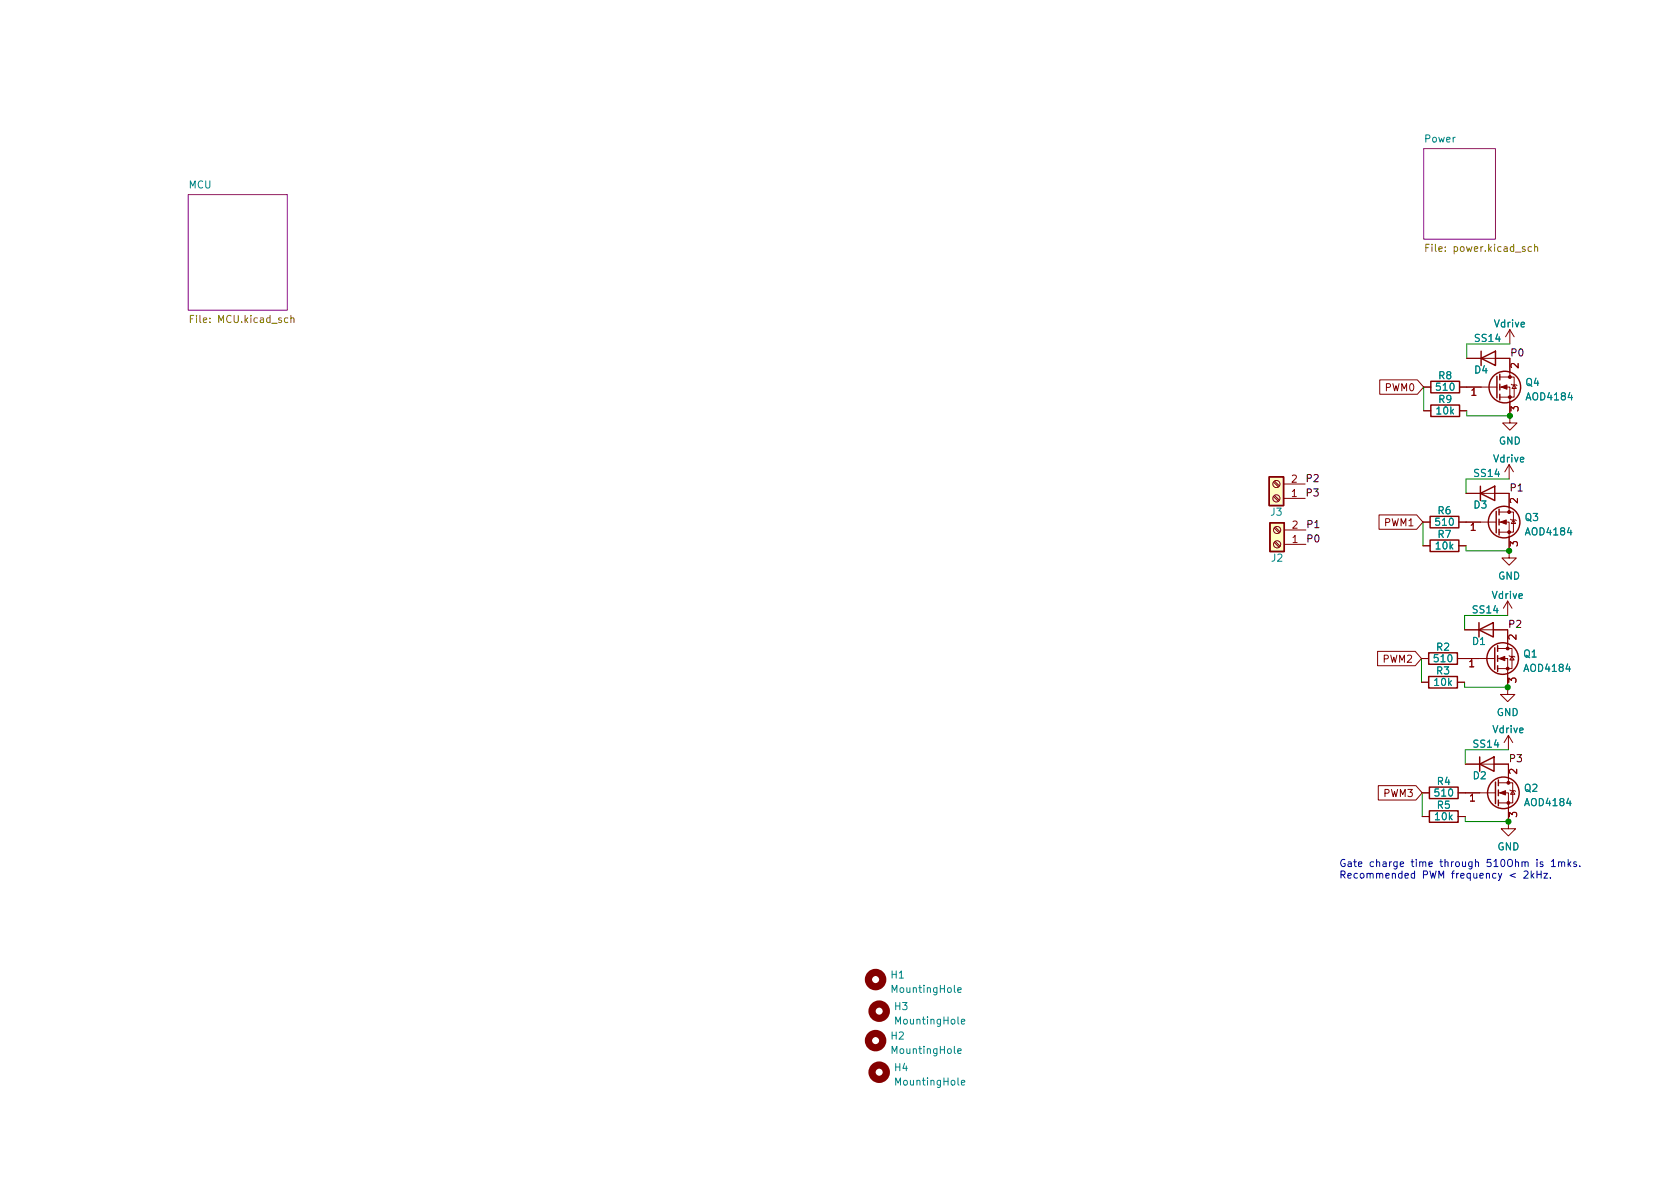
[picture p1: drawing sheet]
<svg xmlns="http://www.w3.org/2000/svg" width="297mm" height="210mm" viewBox="0 0 297 210" stroke-linecap="round" stroke-linejoin="round" font-family="sans-serif">
<g fill="#fff" stroke="#fff" stroke-width=".18">
<path d="M33.3 34.4h17.5v20.5h-17.5z"/>
<path d="M251.7 26.3h12.7v16h-12.7z"/>
</g>
<path d="M33.3 34.4h17.5v20.5h-17.5zM251.7 26.3h12.7v16h-12.7z" fill="none" stroke="#840084" stroke-width=".18"/>
<path d="M33.7 56.4h.4M34.3 55.8h-.6v1.2M51.4 56.3l.2-.1 .3 .1 .1 .7M51.4 55.8v1.2M252.1 43.8h.4M252.7 43.2h-.6v1.3M270.8 43.7l-.4-.1-.2 .3 .1 .5h.5M271.3 43.7l.2-.1 .3 .1 .1 .8M271.3 43.2v1.3" fill="none" stroke="#848400" stroke-width=".18"/>
<g fill="none" stroke="#840000" stroke-width="1.3">
<circle cx="154.8" cy="173.2" r="1.27"/>
<circle cx="155.4" cy="178.8" r="1.27"/>
<circle cx="154.8" cy="184" r="1.27"/>
<circle cx="155.4" cy="189.6" r="1.27"/>
</g>
<path d="M169.3 175.1l.7-.1-.1-.3h-.4l-.2 .1 .1 .6h.5M169.3 185.9l.7-.2-.1-.2-.4-.1-.2 .2 .1 .6h.5M170 191.5l.6-.2-.1-.2-.3-.1-.2 .2v.6h.5M170 180.7l.6-.2-.1-.2-.3-.1-.2 .2v.6h.5" fill="none" stroke="#008484" stroke-width=".18"/>
<g fill="none" stroke="#840000" stroke-width=".18">
<path d="M267 58.3l-.8 1.3M267 58.3v2.5M267 58.3l.7 1.3M243.9 67.2h6.7l1.1 1.2-1.1 1.3h-6.7zM251.7 68.4h1.3M251.7 72.6h1.3M258.1 68.4h6.6M258.1 72.6h1.2M259.3 63.4h7.7v3.3M265.2 68.4h1.8v6.4h1.2l-1.2 1.3-1.3-1.3h1.3M265.2 66.7h2.5v3.5h-2.5M267.2 67.9l.1 .2h.8l.1 .1"/>
<path d="M267.7 68.1l.4 .6h-.8zM225.2 85.3l.8 .8M225.2 87.8l.8 .8M225.3 93.4l.9 .8M225.3 95.9l.9 .9M225.3 85.1l.9 .8M225.3 87.6l.9 .9M225.5 93.2l.8 .9M225.5 95.8l.8 .8M226.9 88.1h3.9M226.9 85.6h3.9M227.1 96.3h3.8"/>
<path d="M227.1 93.7h3.8M243.8 91.1h6.7l1.1 1.2-1.1 1.3h-6.7zM251.6 92.3h1.3M251.6 96.5h1.3M257.9 92.3h6.6M257.9 96.5h1.3M259.2 87.2h7.6v3.3M265 92.3h1.8v6.4h1.3l-1.3 1.2-1.2-1.2h1.2M265 90.5h2.6v3.6h-2.6M266.8 82.2v2.5M266.8 82.2l-.7 1.2M266.8 82.2l.8 1.2"/>
<path d="M267.1 91.8l.1 .1h.8l.1 .2M267.6 91.9l.4 .7h-.8zM243.6 115.2h6.6l1.1 1.3-1.1 1.2h-6.6zM251.3 116.5h1.3M257.7 116.5h6.6M259 111.4h7.6v3.3M264.8 116.5h1.8v6.3h1.2l-1.2 1.3-1.3-1.3h1.3M264.8 114.7h2.5v3.5h-2.5M266.6 106.3l-.8 1.3M266.6 106.3v2.5M266.6 106.3l.7 1.3M266.8 115.9l.2 .2h.7l.1 .1"/>
<path d="M267.3 116.1l.4 .6h-.7zM243.7 138.9h6.6l1.2 1.3-1.2 1.3h-6.6zM251.3 120.6h1.3M257.7 120.6h1.3M259.1 135.1h7.6v3.3M264.9 138.4h2.6v3.6h-2.6M266.7 130l-.8 1.3M266.7 130v2.6M266.7 130l.8 1.3M267 139.7l.1 .1h.7l.2 .1M267.5 139.8l.3 .7h-.7zM251.5 140.2h1.2"/>
<path d="M251.5 144.4h1.2M257.8 140.2h6.6M257.8 144.4h1.3M264.9 140.2h1.8v6.4h1.3l-1.3 1.2-1.3-1.2h1.3"/>
<circle cx="225.7" cy="88.1" r=".63"/>
<circle cx="225.7" cy="85.6" r=".63"/>
<circle cx="225.8" cy="93.7" r=".63"/>
<circle cx="225.8" cy="96.3" r=".63"/>
</g>
<g fill="none" stroke="#840000" stroke-width=".25">
<path d="M253 67.4h5.1v2.1h-5.1zM253 71.6h5.1v2.1h-5.1zM261.9 63.4l2.5-1.3v2.5zM261.9 62.1v2.5M264.7 66.5v3.9M265.2 66.2v1M265.2 67.9v1.1M265.2 69.7v1M224.4 84.3h2.5v5.1h-2.5zM224.5 92.5h2.6v5h-2.6zM252.9 91.3h5v2h-5zM252.9 95.5h5v2h-5z"/>
<path d="M261.7 87.2l2.6-1.2v2.5zM261.7 86v2.5M264.5 90.4v3.8M265 90v1.1M265 91.8v1M265 93.6v1M252.6 119.6h5.1v2.1h-5.1zM252.6 115.4h5.1v2.1h-5.1zM261.5 111.4l2.5-1.3v2.5zM261.5 110.1v2.5M264.3 114.5v3.9M264.8 114.2v1"/>
<path d="M264.8 115.9v1.1M264.8 117.7v1M252.7 139.2h5.1v2h-5.1zM261.6 135.1l2.6-1.2v2.5zM261.6 133.9v2.5M264.4 138.3v3.8M264.9 137.9v1M264.9 139.7v1M252.7 143.4h5.1v2h-5.1zM264.9 141.5v1"/>
<circle cx="266.1" cy="68.4" r="2.79"/>
<circle cx="265.9" cy="92.3" r="2.79"/>
<circle cx="265.7" cy="116.5" r="2.79"/>
<circle cx="265.8" cy="140.2" r="2.79"/>
</g>
<g fill="#840000" stroke="#840000" stroke-width=".18">
<path d="M265 116.5l1.1-.4v.7z"/>
<path d="M265.3 92.3l1-.4v.8z"/>
<path d="M265.4 68.4l1-.3v.7z"/>
<path d="M265.2 140.2l1-.4v.8z"/>
<circle cx="266.6" cy="118.2" r=".25"/>
<circle cx="266.6" cy="114.7" r=".25"/>
<circle cx="266.8" cy="94.1" r=".25"/>
<circle cx="266.8" cy="90.5" r=".25"/>
<circle cx="267" cy="70.2" r=".25"/>
<circle cx="267" cy="66.7" r=".25"/>
<circle cx="266.7" cy="142" r=".25"/>
<circle cx="266.7" cy="138.4" r=".25"/>
</g>
<g fill="#ffffc2" stroke="#ffffc2" stroke-width=".18">
<path d="M224.5 92.5h2.6v5h-2.6z"/>
<path d="M224.4 84.3h2.5v5.1h-2.5z"/>
</g>
<g fill="none" stroke="#0000c2" stroke-width=".18">
<path d="M269.5 154.1l.4-.1 .3 .4-.8 .9h.8M270.7 154v1.3M270.9 154.8l.3 .5M271.2 154.4l-.5 .5M271.8 152v.1M271.8 152.4v.8M271.8 154v1.3M271.8 154.6h.7M272.5 154v1.3M272.8 152.5l-.3-.1-.2 .2 .1 .2 .4 .1v.3h-.5M273 154.4h.6l-.6 .9h.6M274.1 155.2v.1"/>
<path d="M274.3 152.3l.4-.3v1.2M274.3 153.2h.7M275.6 152.5l.2-.1 .3 .1v.7M275.6 152.4v.8M276.1 152.6l.2-.2 .3 .1 .1 .7M277.3 152v1.2M277.4 152.8l.3 .4M277.7 152.4l-.4 .5M278.7 152.5l-.3-.1-.2 .2 .1 .2 .4 .1v.3h-.5M279.3 153.1v.1"/>
</g>
<path d="M251.7 68.4v4.2M259.3 72.6v.9h7.7M267 60.8h-7.7v2.6M251.6 92.3v4.2M259.2 96.5v.9h7.6M266.8 84.7h-7.6v2.5M251.3 116.5v4.1M266.6 108.8h-7.6v2.6M259 120.6v.9h7.6M266.7 132.6h-7.6v2.5M251.5 140.2v4.2M259.1 144.4v.9h7.6" fill="none" stroke="#008400" stroke-width=".18"/>
<g fill="#008400" stroke="#008400" stroke-width=".18">
<circle cx="266.7" cy="145.3" r=".46"/>
<circle cx="266.8" cy="97.4" r=".46"/>
<circle cx="266.6" cy="121.5" r=".46"/>
<circle cx="267" cy="73.5" r=".46"/>
</g>
<g font-size="1.8" fill="#008484">
<text x="252" y="25.2">Power</text>
<text x="33.4" y="33.3">MCU</text>
<text x="264.3" y="57.9">Vdrive</text>
<text x="260.9" y="60.4">SS14</text>
<text x="254" y="69.1">510</text>
<text x="254.4" y="67.1">R8</text>
<text x="254.4" y="71.2">R9</text>
<text x="260.7" y="66">D4</text>
<text x="269.8" y="68.2">Q4</text>
<text x="270" y="70.8">AOD4184</text>
<text x="254" y="73.3">10k</text>
<text x="264.1" y="81.8">Vdrive</text>
<text x="265" y="78.6">GND</text>
<text x="260.6" y="89.9">D3</text>
<text x="260.7" y="84.3">SS14</text>
<text x="224.7" y="91.2">J3</text>
<text x="253.9" y="93">510</text>
<text x="254.3" y="90.9">R6</text>
<text x="254.3" y="95.1">R7</text>
<text x="269.7" y="92.1">Q3</text>
<text x="269.9" y="94.7">AOD4184</text>
<text x="224.8" y="99.3">J2</text>
<text x="253.9" y="97.1">10k</text>
<text x="263.9" y="105.9">Vdrive</text>
<text x="264.9" y="102.5">GND</text>
<text x="260.5" y="108.5">SS14</text>
<text x="253.7" y="117.1">510</text>
<text x="254" y="119.2">R3</text>
<text x="254" y="115.1">R2</text>
<text x="260.4" y="114">D1</text>
<text x="269.4" y="116.3">Q1</text>
<text x="269.7" y="118.8">AOD4184</text>
<text x="253.7" y="121.3">10k</text>
<text x="264" y="129.6">Vdrive</text>
<text x="264.6" y="126.6">GND</text>
<text x="260.5" y="137.8">D2</text>
<text x="260.6" y="132.2">SS14</text>
<text x="253.8" y="140.8">510</text>
<text x="254.1" y="138.8">R4</text>
<text x="254.1" y="143">R5</text>
<text x="269.5" y="140">Q2</text>
<text x="269.8" y="142.5">AOD4184</text>
<text x="253.8" y="145">10k</text>
<text x="264.7" y="150.4">GND</text>
<text x="157.6" y="173">H1</text>
<text x="157.9" y="175.6">MountingHole</text>
<text x="158.2" y="178.6">H3</text>
<text x="157.6" y="183.8">H2</text>
<text x="158.6" y="181.1">MountingHole</text>
<text x="157.9" y="186.4">MountingHole</text>
<text x="158.2" y="189.4">H4</text>
<text x="158.6" y="191.9">MountingHole</text>
</g>
<g font-size="1.8" fill="#848400">
<text x="252.8" y="44.5">File: power.kicad_sch</text>
<text x="34.2" y="57.1">File: MCU.kicad_sch</text>
</g>
<g font-size="1.8">
<text x="267" y="63">P0</text>
<text x="230.8" y="87.8">P3</text>
<text x="230.8" y="85.2">P2</text>
<text x="266.8" y="86.9">P1</text>
<text x="230.9" y="93.4">P1</text>
<text x="230.9" y="95.9">P0</text>
<text x="266.6" y="111">P2</text>
<text x="266.7" y="134.8">P3</text>
</g>
<g font-size="1.8" fill="#840000">
<text x="268.5" y="65.1" transform="rotate(-90 268.5 65.1)">2</text>
<text x="245" y="69.2">PWM0</text>
<text x="260.1" y="70">1</text>
<text x="268.5" y="72.7" transform="rotate(-90 268.5 72.7)">3</text>
<text x="228.4" y="87.9">1</text>
<text x="228.4" y="85.3">2</text>
<text x="268.4" y="89" transform="rotate(-90 268.4 89)">2</text>
<text x="228.5" y="93.5">2</text>
<text x="244.9" y="93">PWM1</text>
<text x="260" y="93.8">1</text>
<text x="228.5" y="96">1</text>
<text x="268.4" y="96.6" transform="rotate(-90 268.4 96.6)">3</text>
<text x="268.1" y="113.1" transform="rotate(-90 268.1 113.1)">2</text>
<text x="244.6" y="117.2">PWM2</text>
<text x="259.7" y="118">1</text>
<text x="268.1" y="120.8" transform="rotate(-90 268.1 120.8)">3</text>
<text x="268.2" y="136.9" transform="rotate(-90 268.2 136.9)">2</text>
<text x="244.7" y="140.9">PWM3</text>
<text x="259.9" y="141.7">1</text>
<text x="268.2" y="144.5" transform="rotate(-90 268.2 144.5)">3</text>
</g>
<g font-size="1.8" fill="#0000c2">
<text x="236.7" y="153.3">Gate charge time through 510Ohm is 1mks.</text>
<text x="236.7" y="155.3">Recommended PWM frequency &lt; 2kHz.</text>
</g>
</svg>
